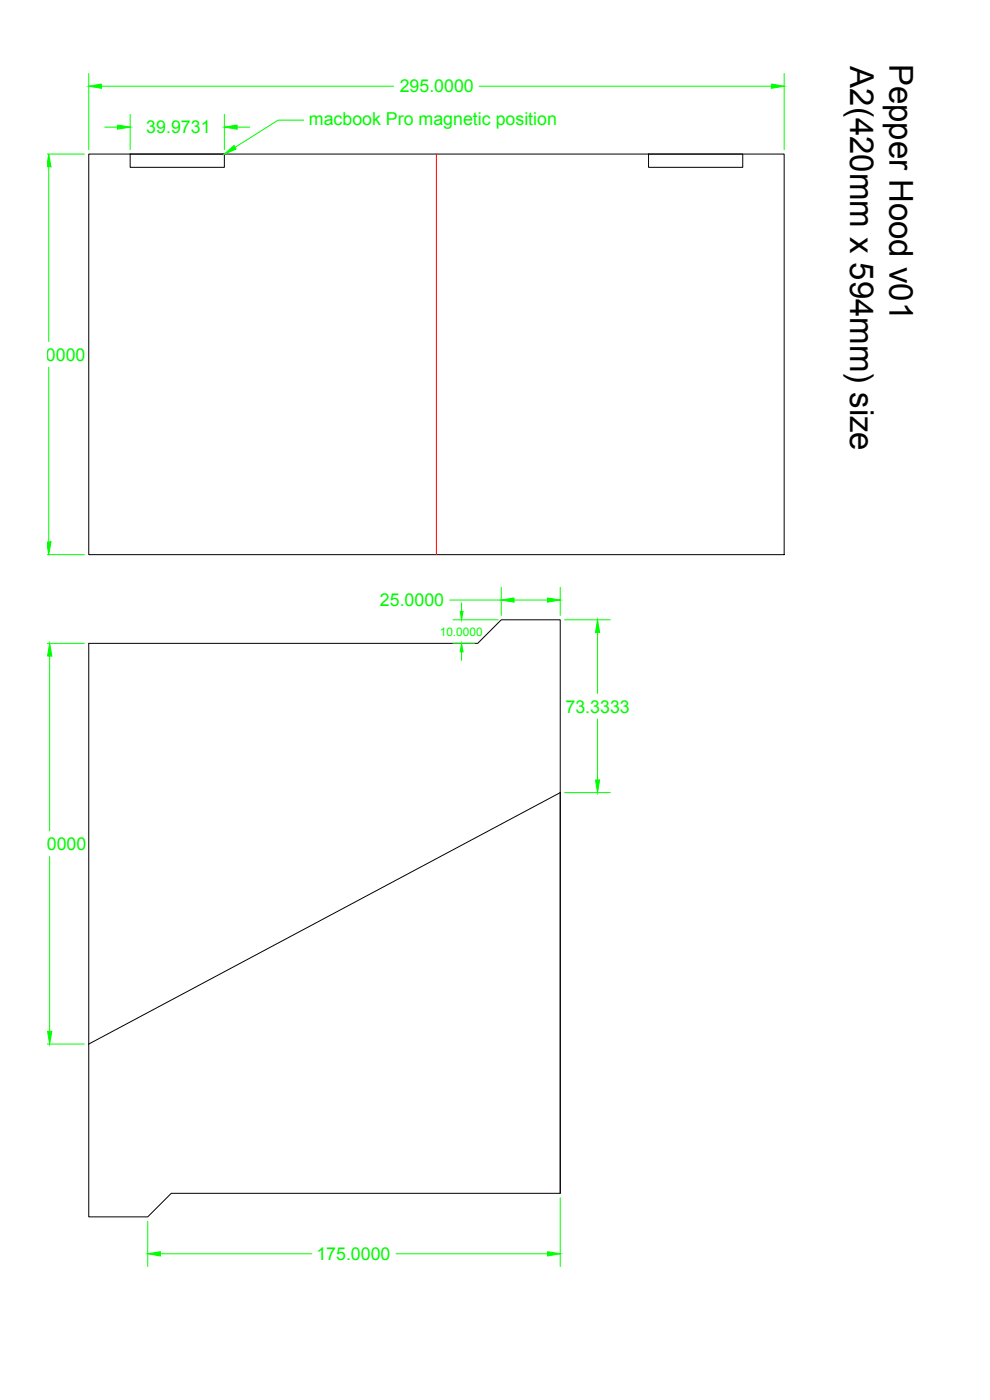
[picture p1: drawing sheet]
<svg xmlns="http://www.w3.org/2000/svg" width="420mm" height="594mm" viewBox="0 0 420 594" stroke-linecap="round" stroke-linejoin="round" font-family="sans-serif">
<path d="M37.7 65.4h295v169.9h-295zM55.2 65.4h40v5.6h-40zM275.1 65.4h40v5.6h-40zM237.7 336.3v-73.3h-25l-10 10h-165v170M237.7 336.3v170h-165l-10 10h-25v-73.3M237.7 336.3l-200 106.7M237.7 336.3v170" fill="none" stroke="#000" stroke-width=".42"/>
<g fill="none" stroke="#0f0" stroke-width=".42">
<path d="M37.7 31.2v32.3M43.1 36.6h123.9M203.3 36.6h124M332.7 31.2v32.3M44.4 53.9h5.4M55.2 48.5v15M95.2 48.5v15M100.6 53.9h5.4M128.8 51h-10.8l-18.2 11.5M20 65.4h15.8M20.7 70.7v74.2M20.7 155.8v74.2"/>
<path d="M20 235.3h15.8M190.8 254.6h21.9M195.8 255.8v3.6M212.7 249.2v11.9M218.1 254.6h14.2M237.7 249.2v11.9M20 273h15.8M21.1 278.4v74.2M192.2 273h9.2M192.2 263h19.2M195.8 276.6v3.6M239.5 263h19.4"/>
<path d="M253.5 268.4v25.8M253.5 305.1v25.8M239.5 336.3h19.4M21.1 363.4v74.2M20 443h15.8M62.7 518.2v19.2M237.7 508.2v29.2M68 532h64.3M168 532h64.3"/>
</g>
<g fill="#0f0" stroke="#0f0" stroke-width=".42">
<path d="M37.7 36.6l5.4-1v1.9z"/>
<path d="M327.3 35.6l5.4 1-5.4 .9z"/>
<path d="M49.8 53l5.4 .9-5.4 .9z"/>
<path d="M95.2 53.9l5.4-.9v1.8z"/>
<path d="M95.2 65.4l4.1-3.7 .9 1.5z"/>
<path d="M21.1 273l.9 5.4h-1.8z"/>
<path d="M20.2 437.6h1.8l-.9 5.4z"/>
<path d="M195.2 259.4h1.2l-.6 3.6z"/>
<path d="M195.8 273l.6 3.6h-1.2z"/>
<path d="M232.3 253.7l5.4 .9-5.4 .9z"/>
<path d="M212.7 254.6l5.4-.9v1.8z"/>
<path d="M253.5 263l.9 5.4h-1.8z"/>
<path d="M252.6 330.9h1.8l-.9 5.4z"/>
<path d="M62.7 532l5.3-.9v1.8z"/>
<path d="M232.3 531.1l5.4 .9-5.4 .9z"/>
<path d="M20.7 65.4l.9 5.3-1.6-1.1zM20 69.6v1.1h1.6z"/>
<path d="M20 231.1l.7 4.2 .9-5.3zM20 230h1.6l-1.6 1.1z"/>
</g>
<path d="M185.1 65.4v169.9" fill="none" stroke="#f00" stroke-width=".42"/>
<g font-size="14">
<text x="360.7" y="28.2" transform="rotate(90 360.7 28.2)">A2(420mm x 594mm) size</text>
<text x="377.4" y="27.1" transform="rotate(90 377.4 27.1)">Pepper Hood v01</text>
</g>
<g font-size="7.5" fill="#00f900">
<text x="169.6" y="39.2">295.0000</text>
<text x="131" y="52.9">macbook Pro magnetic position</text>
<text x="62.1" y="56.6">39.9731</text>
<text x="4.8" y="153">170.0000</text>
<text x="161.2" y="257.3">25.0000</text>
<text x="239.9" y="302.3">73.3333</text>
<text x="5.2" y="360.6">170.0000</text>
<text x="134.2" y="534.6">175.0000</text>
</g>
<text font-size="5" fill="#00f900" x="186.6" y="269.8">10.0000</text>
</svg>
